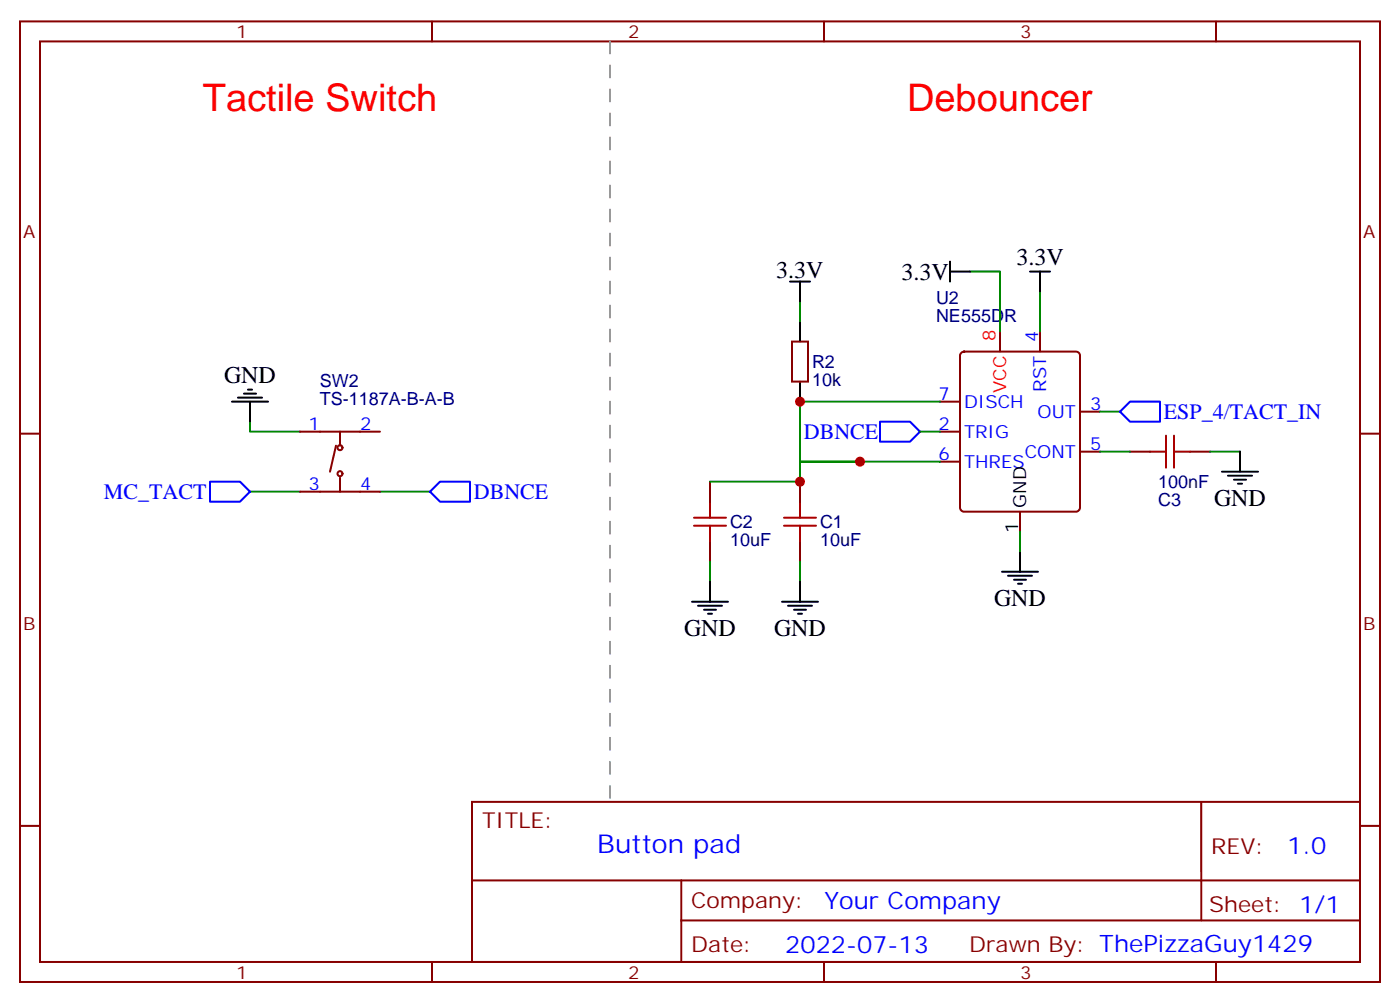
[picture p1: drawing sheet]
<svg xmlns="http://www.w3.org/2000/svg" width="247mm" height="177mm" viewBox="0 0 247 177" stroke-linecap="round" stroke-linejoin="round" font-family="sans-serif">
<g fill="none" stroke="#870000" stroke-width=".35">
<path d="M3.5 3.8h239.9v169.3h-239.9zM7.1 7.3h232.8v162.3h-232.8zM76.2 3.8v3.5M145.3 3.8v3.5M214.5 3.8v3.5M176.4 58.5v3.5M183.4 58.5v3.5M3.5 76.4h3.6M52.9 76.1h14.1M59.3 78.6l-1.1 4.5M60 76.1v2.5M139.7 60.2h2.8v7.1h-2.8z"/>
<path d="M165.8 70.8h3.5M165.8 76.1h3.5M169.6 62.2l.4-.2h19.8a.71 .71 0 0 1 .7 .7v26.8a.76 .76 0 0 1-.7 .7h-19.8a.76 .76 0 0 1-.7-.7v-26.8zM190.5 79.6h3.5M190.5 72.6h3.5M199.3 79.6h3.5M209.9 79.6h3.5M239.9 76.4h3.5M52.9 86.7h14.1M60 84.2v2.5M125.2 84.9v3.5M125.2 95.5v3.5"/>
<path d="M141.1 84.9v3.5M141.1 95.5v3.5M165.8 81.4h3.5M179.9 90.2v3.5M3.5 145.6h3.6M83.3 141.4h156.6v28.2h-156.6zM83.3 155.2h156.5M120.2 155.2v14.1M211.9 141.4v20.9M239.9 145.6h3.5M76.2 169.6v3.5M120.2 162.3h119.6"/>
<path d="M145.3 169.6v3.5M214.5 169.6v3.5"/>
<circle cx="60" cy="78.9" r=".44"/>
<circle cx="60" cy="83.5" r=".44"/>
</g>
<g fill="none" stroke="#000" stroke-width=".35">
<path d="M139.3 49.6h3.6M141.1 49.6v3.6M141.1 56.7v3.5M167.6 47.9h3.5M167.6 46.1v3.5M181.7 47.9h3.5M183.4 47.9v3.5M40.9 70.8h6.4M42 70.1h4.2M43 69.4h2.2M43.7 68.7h.7M44.1 70.8v3.5"/>
<path d="M141.1 67.3v3.5M218.7 79.6v3.5M179.9 97.3v3.5M215.5 83.1h6.4M216.6 83.9h4.2M217.7 84.6h2.1M218.4 85.3h.7M122.1 106.1h6.3M123.1 106.8h4.3M124.2 107.5h2.1M124.9 108.2h.7M125.2 102.6v3.5"/>
<path d="M137.9 106.1h6.4M139 106.8h4.2M140.1 107.5h2.1M140.8 108.2h.7M141.1 102.6v3.5M176.7 100.8h6.4M177.8 101.5h4.2M178.9 102.2h2.1M179.6 102.9h.7"/>
</g>
<path d="M202.8 79.6h2.9M205.7 76.8v5.6M207.1 76.8v5.6M207.1 79.6h2.8M122.4 92.7h5.7M122.4 91.3h5.7M125.2 88.4v2.9M125.2 92.7v2.8M138.3 92.7h5.6M138.3 91.3h5.6M141.1 88.4v2.9M141.1 92.7v2.8" fill="none" stroke="#a10000" stroke-width=".35"/>
<g fill="none" stroke="#008700" stroke-width=".35">
<path d="M141.1 53.2v3.5M171.1 47.9h5.3v10.6M183.4 51.4v7.1M44.1 74.3v1.8h8.8M162.3 76.1h3.5M165.8 70.8h-24.7v10.6h24.7M194 79.6h5.3M194 72.6h3.6M213.4 79.6h5.3M44.1 86.7h8.8M67 86.7h8.8M125.2 99v3.6"/>
<path d="M141.1 99v3.6M151.7 81.4h-10.6v3.5h-15.9M179.9 93.7v3.6"/>
</g>
<path d="M155.2 74.3h5.3l1.8 1.8-1.8 1.8h-5.3zM197.6 72.6l1.7-1.8h5.3v3.5h-5.3zM37 84.9h5.3l1.8 1.8-1.8 1.7h-5.3zM77.6 84.9h5.3v3.5h-5.3l-1.8-1.7z" fill="none" stroke="#00f" stroke-width=".35"/>
<path d="M107.6 7.3v134.1" fill="none" stroke="#999" stroke-width=".35" stroke-dasharray="2.1 2.1"/>
<g fill="#c00">
<circle cx="151.7" cy="81.4" r=".88"/>
<circle cx="141.1" cy="84.9" r=".88"/>
<circle cx="141.1" cy="70.8" r=".88"/>
</g>
<g font-size="6.7" fill="#f00">
<text x="35.8" y="19.6">Tactile Switch</text>
<text x="160" y="19.6">Debouncer</text>
</g>
<text font-size="4.6" fill="#00f" x="105.3" y="150.4">Button pad</text>
<g font-size="4.2">
<text x="179.3" y="46.8">3.3V</text>
<text x="136.9" y="48.9">3.3V</text>
<text x="159" y="49.3">3.3V</text>
<text x="39.5" y="67.6">GND</text>
<text x="214.1" y="89.2">GND</text>
<text x="175.3" y="106.8">GND</text>
<text x="120.6" y="112.1">GND</text>
<text x="136.5" y="112.1">GND</text>
</g>
<g font-size="4.2" fill="#00f">
<text x="227.1" y="150.6">1.0</text>
<text x="145.4" y="160.2">Your Company</text>
<text x="138.5" y="168">2022-07-13</text>
</g>
<g font-size="3.9" fill="#00f">
<text x="141.8" y="77.4">DBNCE</text>
<text x="205.3" y="73.8">ESP_4/TACT_IN</text>
<text x="18.3" y="88">MC_TACT</text>
<text x="83.6" y="88">DBNCE</text>
</g>
<g font-size="3.9" fill="#800">
<text x="85" y="145.9">TITLE:</text>
<text x="213.6" y="150.6">REV:</text>
<text x="121.9" y="160.1">Company:</text>
<text x="213.3" y="160.8">Sheet: 1/1</text>
<text x="121.9" y="167.8">Date:</text>
<text x="171" y="167.9">Drawn By: ThePizzaGuy1429</text>
</g>
<g font-size="3.2" fill="#800">
<text x="41.6" y="6.8">1</text>
<text x="110.8" y="6.8">2</text>
<text x="179.9" y="6.8">3</text>
<text x="4.1" y="41.9">A</text>
<text x="240.4" y="41.9">A</text>
<text x="4.1" y="111">B</text>
<text x="240.4" y="111">B</text>
<text x="41.6" y="172.6">1</text>
<text x="110.8" y="172.6">2</text>
<text x="179.9" y="172.6">3</text>
</g>
<g font-size="3.2" fill="#000080">
<text x="165.1" y="53.5">U2</text>
<text x="165.1" y="56.7">NE555DR</text>
<text x="143.2" y="64.9">R2</text>
<text x="56.4" y="71.4">TS-1187A-B-A-B</text>
<text x="56.4" y="68.2">SW2</text>
<text x="143.2" y="68.1">10k</text>
<text x="204.3" y="86">100nF</text>
<text x="204.3" y="89.1">C3</text>
<text x="128.8" y="93.1">C2</text>
<text x="144.6" y="93.1">C1</text>
<text x="128.8" y="96.3">10uF</text>
<text x="144.6" y="96.3">10uF</text>
</g>
<g font-size="3.2" fill="#f00">
<text x="175.6" y="60.1" transform="rotate(-90 175.6 60.1)">8</text>
<text x="177.4" y="69.3" transform="rotate(-90 177.4 69.3)">VCC</text>
</g>
<g font-size="3.2" fill="#00f">
<text x="183.1" y="60.2" transform="rotate(-90 183.1 60.2)">4</text>
<text x="165.6" y="70.4">7</text>
<text x="170" y="71.9">DISCH</text>
<text x="184.5" y="69" transform="rotate(-90 184.5 69)">RST</text>
<text x="54.4" y="75.7">1</text>
<text x="63.5" y="75.7">2</text>
<text x="165.6" y="75.7">2</text>
<text x="170" y="77.2">TRIG</text>
<text x="183" y="73.6">OUT</text>
<text x="192.3" y="72.2">3</text>
<text x="165.6" y="81">6</text>
<text x="170" y="82.4">THRES</text>
<text x="180.7" y="80.7">CONT</text>
<text x="192.3" y="79.3">5</text>
<text x="54.4" y="86.3">3</text>
<text x="63.5" y="86.3">4</text>
</g>
<g font-size="3.2">
<text x="181" y="89.5" transform="rotate(-90 181 89.5)">GND</text>
<text x="179.6" y="94" transform="rotate(-90 179.6 94)">1</text>
</g>
</svg>
